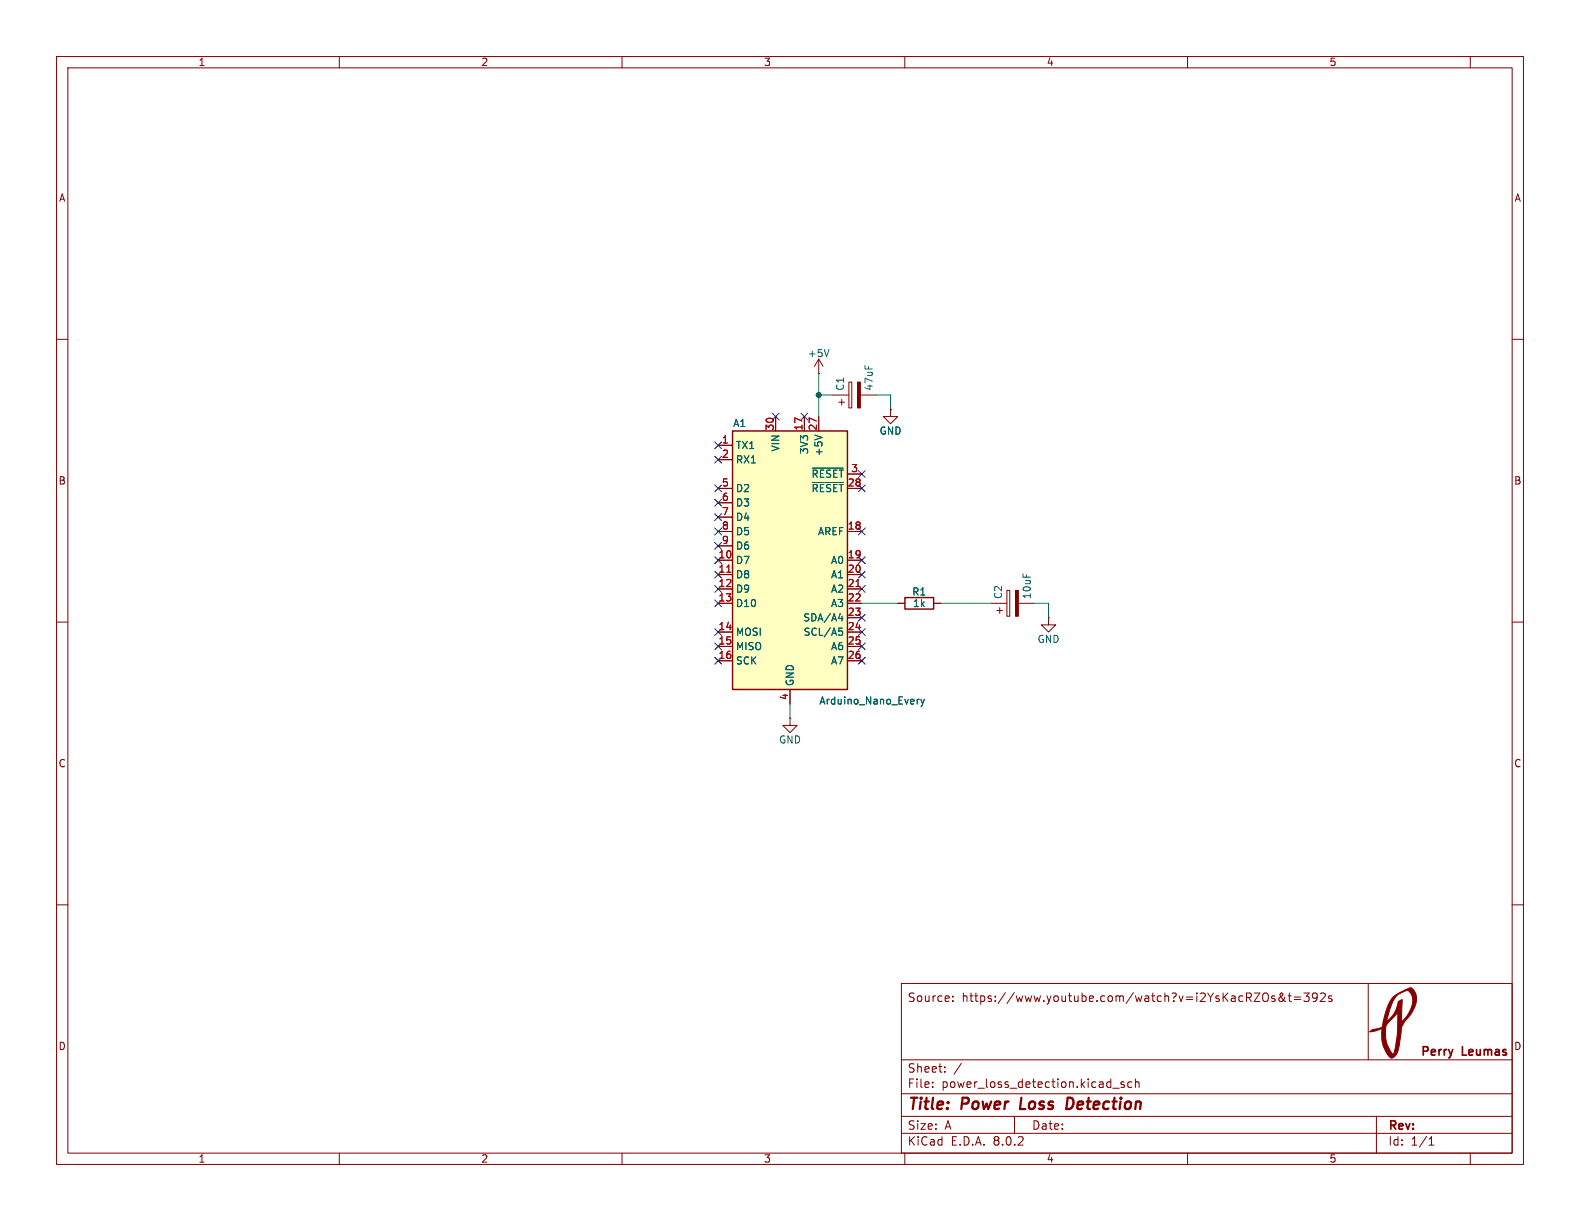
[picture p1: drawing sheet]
<svg xmlns="http://www.w3.org/2000/svg" width="279mm" height="216mm" viewBox="0 0 279 216" stroke-linecap="round" stroke-linejoin="round" font-family="sans-serif">
<g fill="none" stroke="#840000" stroke-width=".18">
<path d="M10 10h259.4v195.9h-259.4zM12 12h255.4v191.9h-255.4zM60 10v2M110 10v2M160 10v2M210 10v2M260 10v2M10 60h2M267.4 60h2M144.8 66h.1M144.8 63.5l-.8 1.3M144.8 63.5v2.5"/>
<path d="M144.8 63.5l.7 1.3M147.3 69.9h2.8M148.3 71.1h1.1M148.8 70.6v1M150.1 67.6h.5v4.5h-.5zM152.1 69.9h2.8M157.5 72.4v1.3h1.2l-1.2 1.2-1.3-1.2h1.3M157.5 72.4h.1M10 110h2M175.3 106.7h2.8M176.3 108h1M176.8 107.4v1.1"/>
<path d="M178.1 104.4h.5v4.6h-.5zM180.1 106.7h2.8M185.4 109.2v1.3h1.3l-1.3 1.3-1.3-1.3h1.3M185.4 109.2h.1M267.4 110h2M10 160h2M267.4 160h2M159.4 173.9h108v30h-108zM168.5 176.9v.2M168.5 176.2v.1M225.4 176.2l-.3-.1-.2 .2v.2l.5 .2v.3h-.5M227.1 176.3l-.2 .6a.41 .41 0 0 1-.7 .1 .41 .41 0 0 1 .1-.6l.6-.5-.1-.2h-.4a1.44 1.44 0 0 0 1 1.4"/>
<path d="M227.8 176.1h.6M228 175.6v1.3l.4 .2M228.9 176.3h1.1M228.9 176.7h1.1M230.6 175.6h.9l-.5 .6 .4 .1v.6l-.2 .2h-.4l-.2-.2M232.9 176.2l-.3 .3-.4-.1-.1-.2 .1-.5 .4-.1 .3 .1a.99 .99 0 0 1-.4 1.4h-.3M233.5 175.7l.6-.1 .2 .1 .1 .3-1 1.1h1M235.5 176.2l-.4-.1-.2 .2 .1 .2 .5 .2v.3h-.6M242 173.9v13.5M159.4 197.4h108M159.4 193.4h108M159.4 187.4h108"/>
<path d="M164.9 192.1v.2M164.9 191.4v.1M167.1 189.4v.2M167.1 188.7v.1M170 188l-1.3 1.9M179.4 197.4v3M196.8 192.4h1.1M198.8 191.4l-.4-.1-.2 .2 .1 .2 .5 .2v.3h-.6M200.1 191.4l-.4-.1-.3 .3v.4l.2 .2h.5M200.8 191.4l.2-.1 .4 .1v.9M200.8 190.8v1.5M243.4 197.4v6.5"/>
<path d="M60 203.9v2M110 203.9v2M159.4 200.4h108M160 203.9v2M210 203.9v2M252.7 202.5h.9M252.7 201.4l.4-.4v1.5M260 203.9v2"/>
</g>
<path d="M180.6 194.1l-.2 2h.9M189.6 194.2l-.8-.1-.2 2h.4l.5-.3" fill="none" stroke="#840000" stroke-width=".4"/>
<g fill="#840000" stroke="#840000" stroke-width=".18">
<path d="M246.4 176.3l1.1-.8 2-.8a2.58 2.58 0 0 1 .6 3.5l-.7 1.2-.8 1a2.85 2.85 0 0 0-.9 2.5l-.3 2.1a2.54 2.54 0 0 1-1.3 2.1l-.2-.1-.6-.6-.7-1.3-.2-1.2-.1-1.2h.7l.1 1.2 .2 .8 .6 1.1 .5 .7 .3-1.2 .4-2.5 .1-3.8-1.4 1.5a2.09 2.09 0 0 0-.8 2.2h-.7l.1-.8-1.2 .4-1 .2a3.4 3.4 0 0 1 1.8-.7 1.04 1.04 0 0 0 .6-1.2h.7l.2-.2a5.6 5.6 0 0 0 1.8-3.3l.6-.3v3.9l1-1.2a3.6 3.6 0 0 0 .6-3.8 .68 .68 0 0 0-.9-.5l-1.3 .6-.7 .7-.8 1.9-.5 2.2h-.7l.9-2.9z"/>
<path d="M151.6 67.6h.5v4.5h-.5z"/>
<path d="M179.6 104.4h.5v4.6h-.5z"/>
</g>
<path d="M146.6 61.8l-.4 1.3" fill="none" stroke="#006464" stroke-width=".18"/>
<path d="M129.5 76.2h20.4v45.7h-20.4z" fill="#ffffc2"/>
<path d="M129.5 76.2h20.4v45.7h-20.4zM160 105.7h5.1v2h-5.1z" fill="none" stroke="#840000" stroke-width=".25"/>
<g fill="none" stroke="#840000" stroke-width=".18">
<path d="M127 78.7h2.5M137.2 73.7v2.5M142.2 73.7v2.5M144.8 73.7v2.5M157.5 72.4h.1M127 99.1h2.5M127 94h2.5M127 81.3h2.5M127 86.4h2.5M127 88.9h2.5M127 91.4h2.5M127 96.5h2.5"/>
<path d="M149.9 99.1h2.5M149.9 94h2.5M149.9 86.4h2.5M149.9 83.8h2.5M127 101.6h2.5M127 104.1h2.5M127 106.7h2.5M127 111.8h2.5M127 114.3h2.5M127 116.8h2.5M149.9 101.6h2.5M149.9 104.1h2.5"/>
<path d="M149.9 106.7h2.5M149.9 111.8h2.5M149.9 114.3h2.5M149.9 116.8h2.5M149.9 109.2h2.5M158.7 106.7h1.3M165.1 106.7h1.3M139.7 127v1.3h1.3l-1.3 1.2-1.3-1.2h1.3M139.7 127h.1M139.7 121.9v2.6"/>
</g>
<path d="M128.5 101.2h.7M151.4 103.7h.7" fill="none" stroke="#a90000" stroke-width=".18"/>
<path d="M144.1 76.9l1.3 .5M143.6 85.3h5.5M143.6 82.8h5.5M148.3 109.4h.8M148.3 111.1h.6M148.5 111.6h.3l.2 .2-.1 .5h-.4M148.9 109v.8M162.5 123.6l-.3 .3M162.9 123.6l.3 .9M163.2 124.5l-.3 .4M163.5 123.6l-.3 .9" fill="none" stroke="#006464" stroke-width=".18"/>
<path d="M144.8 66v7.7M144.8 69.9h2.5M154.9 69.9h2.6v2.5M152.4 106.7h6.3M166.4 106.7h8.9M182.9 106.7h2.5v2.5M139.7 124.5v2.5" fill="none" stroke="#009600" stroke-width=".18"/>
<g fill="none" stroke="#000084" stroke-width=".18">
<path d="M126.4 78.1l1.2 1.2M127.6 78.1l-1.2 1.2M136.6 73.1l1.2 1.2M137.8 73.1l-1.2 1.2M141.6 73.1l1.2 1.2M142.8 73.1l-1.2 1.2M126.4 95.9l1.2 1.2M126.4 80.7l1.2 1.2M126.4 93.4l1.2 1.2M126.4 90.8l1.2 1.2M126.4 85.8l1.2 1.2M126.4 88.3l1.2 1.2"/>
<path d="M126.4 98.5l1.2 1.2M127.6 95.9l-1.2 1.2M127.6 80.7l-1.2 1.2M127.6 88.3l-1.2 1.2M127.6 93.4l-1.2 1.2M127.6 90.8l-1.2 1.2M127.6 85.8l-1.2 1.2M127.6 98.5l-1.2 1.2M151.8 85.8l1.2 1.2M151.8 83.2l1.2 1.2M151.8 93.4l1.2 1.2M151.8 98.5l1.2 1.2"/>
<path d="M153 85.8l-1.2 1.2M153 83.2l-1.2 1.2M153 93.4l-1.2 1.2M153 98.5l-1.2 1.2M126.4 106.1l1.2 1.2M126.4 113.7l1.2 1.2M126.4 103.5l1.2 1.2M126.4 116.2l1.2 1.2M126.4 101l1.2 1.2M126.4 111.2l1.2 1.2M127.6 111.2l-1.2 1.2M127.6 106.1l-1.2 1.2"/>
<path d="M127.6 113.7l-1.2 1.2M127.6 103.5l-1.2 1.2M127.6 116.2l-1.2 1.2M127.6 101l-1.2 1.2M151.8 103.5l1.2 1.2M151.8 113.7l1.2 1.2M151.8 116.2l1.2 1.2M151.8 111.2l1.2 1.2M151.8 101l1.2 1.2M151.8 108.6l1.2 1.2M153 103.5l-1.2 1.2M153 113.7l-1.2 1.2"/>
<path d="M153 116.2l-1.2 1.2M153 111.2l-1.2 1.2M153 101l-1.2 1.2M153 108.6l-1.2 1.2"/>
</g>
<circle cx="144.8" cy="69.9" r=".46" fill="#009600" stroke="#009600" stroke-width=".18"/>
<g font-size="2.8" fill="#840000">
<text x="160.4" y="196.8">Title:</text>
<text x="170.1" y="196.8">Power</text>
<text x="181.2" y="196.8">Loss</text>
<text x="190.2" y="196.8">Detection</text>
</g>
<g font-size="2.1" fill="#840000">
<text x="160.4" y="177.4">Source:</text>
<text x="170.1" y="177.4">https://www.youtube.com/watch?v=i2YsKacRZOs&amp;t=392s</text>
<text x="160.4" y="189.9">Sheet:</text>
<text x="251.1" y="187.1">Perry</text>
<text x="258.7" y="187.1">Leumas</text>
<text x="160.4" y="192.6">File:</text>
<text x="166.5" y="192.6">power_loss_detection.kicad_sch</text>
<text x="160.4" y="202.8">KiCad</text>
<text x="160.4" y="200">Size:</text>
<text x="167.1" y="200">A</text>
<text x="168.1" y="202.8">E.D.A.</text>
<text x="175.7" y="202.8">8.0.2</text>
<text x="182.4" y="200">Date:</text>
<text x="245.4" y="200.2">Rev:</text>
<text x="245.4" y="202.8">Id:</text>
<text x="249.5" y="202.8">1/1</text>
</g>
<g font-size="1.8" fill="#840000">
<text x="35" y="11.9">1</text>
<text x="85" y="11.9">2</text>
<text x="135" y="11.9">3</text>
<text x="185" y="11.9">4</text>
<text x="235" y="11.9">5</text>
<text x="10.3" y="35.9">A</text>
<text x="267.7" y="35.9">A</text>
<text x="10.3" y="85.9">B</text>
<text x="267.7" y="85.9">B</text>
<text x="10.3" y="135.9">C</text>
<text x="267.7" y="135.9">C</text>
<text x="10.3" y="185.9">D</text>
<text x="267.7" y="185.9">D</text>
<text x="35" y="205.8">1</text>
<text x="85" y="205.8">2</text>
<text x="135" y="205.8">3</text>
<text x="185" y="205.8">4</text>
<text x="235" y="205.8">5</text>
</g>
<g font-size="1.8" fill="#006464">
<text x="142.7" y="63.3">+5V</text>
<text x="149.5" y="69.2" transform="rotate(-90 149.5 69.2)">C1</text>
<text x="154.5" y="69.2" transform="rotate(-90 154.5 69.2)">47uF</text>
<text x="129.5" y="75.7">A1</text>
<text x="155.4" y="77.1">GND</text>
<text x="130" y="79.6">TX1</text>
<text x="130" y="82.1">RX1</text>
<text x="138" y="79.9" transform="rotate(-90 138 79.9)">VIN</text>
<text x="143.1" y="80.4" transform="rotate(-90 143.1 80.4)">3V3</text>
<text x="145.6" y="80.8" transform="rotate(-90 145.6 80.8)">+5V</text>
<text x="130" y="87.2">D2</text>
<text x="130" y="89.8">D3</text>
<text x="143.4" y="87.2">~{RESET}</text>
<text x="143.4" y="84.7">~{RESET}</text>
<text x="130" y="92.3">D4</text>
<text x="130" y="94.8">D5</text>
<text x="144.6" y="94.8">AREF</text>
<text x="130" y="99.9">D7</text>
<text x="130" y="97.4">D6</text>
<text x="146.9" y="99.9">A0</text>
<text x="130" y="102.5">D8</text>
<text x="130" y="105">D9</text>
<text x="130" y="107.5">D10</text>
<text x="146.9" y="102.5">A1</text>
<text x="146.9" y="105">A2</text>
<text x="146.9" y="107.5">A3</text>
<text x="161.2" y="105.5">R1</text>
<text x="161.3" y="107.5">1k</text>
<text x="177.4" y="106" transform="rotate(-90 177.4 106)">C2</text>
<text x="182.5" y="106" transform="rotate(-90 182.5 106)">10uF</text>
<text x="130" y="112.6">MOSI</text>
<text x="142" y="110.1">SDA/A4</text>
<text x="142" y="112.6">SCL/A5</text>
<text x="183.4" y="113.9">GND</text>
<text x="130" y="115.2">MISO</text>
<text x="130" y="117.7">SCK</text>
<text x="146.9" y="115.2">A6</text>
<text x="146.9" y="117.7">A7</text>
<text x="140.6" y="121.4" transform="rotate(-90 140.6 121.4)">GND</text>
<text x="144.8" y="124.8">Arduino_Nano_Every</text>
<text x="137.7" y="131.7">GND</text>
</g>
<g font-size="1.8" fill="#a90000">
<text x="136.9" y="76.2" transform="rotate(-90 136.9 76.2)">30</text>
<text x="142" y="76.2" transform="rotate(-90 142 76.2)">17</text>
<text x="144.5" y="76.2" transform="rotate(-90 144.5 76.2)">27</text>
<text x="127.6" y="78.5">1</text>
<text x="127.6" y="81">2</text>
<text x="150.4" y="83.6">3</text>
<text x="127.6" y="86.1">5</text>
<text x="127.6" y="88.6">6</text>
<text x="149.8" y="86.1">28</text>
<text x="127.6" y="91.2">7</text>
<text x="127.6" y="93.7">8</text>
<text x="149.8" y="93.7">18</text>
<text x="127" y="98.8">10</text>
<text x="127" y="101.3">11</text>
<text x="127.6" y="96.3">9</text>
<text x="149.8" y="98.8">19</text>
<text x="149.8" y="101.3">20</text>
<text x="127" y="103.9">12</text>
<text x="127" y="106.4">13</text>
<text x="149.8" y="103.9">21</text>
<text x="149.8" y="106.4">22</text>
<text x="127" y="111.5">14</text>
<text x="149.8" y="109">23</text>
<text x="149.8" y="111.5">24</text>
<text x="127" y="114">15</text>
<text x="127" y="116.6">16</text>
<text x="149.8" y="114">25</text>
<text x="149.8" y="116.6">26</text>
<text x="139.4" y="123.9" transform="rotate(-90 139.4 123.9)">4</text>
</g>
</svg>
